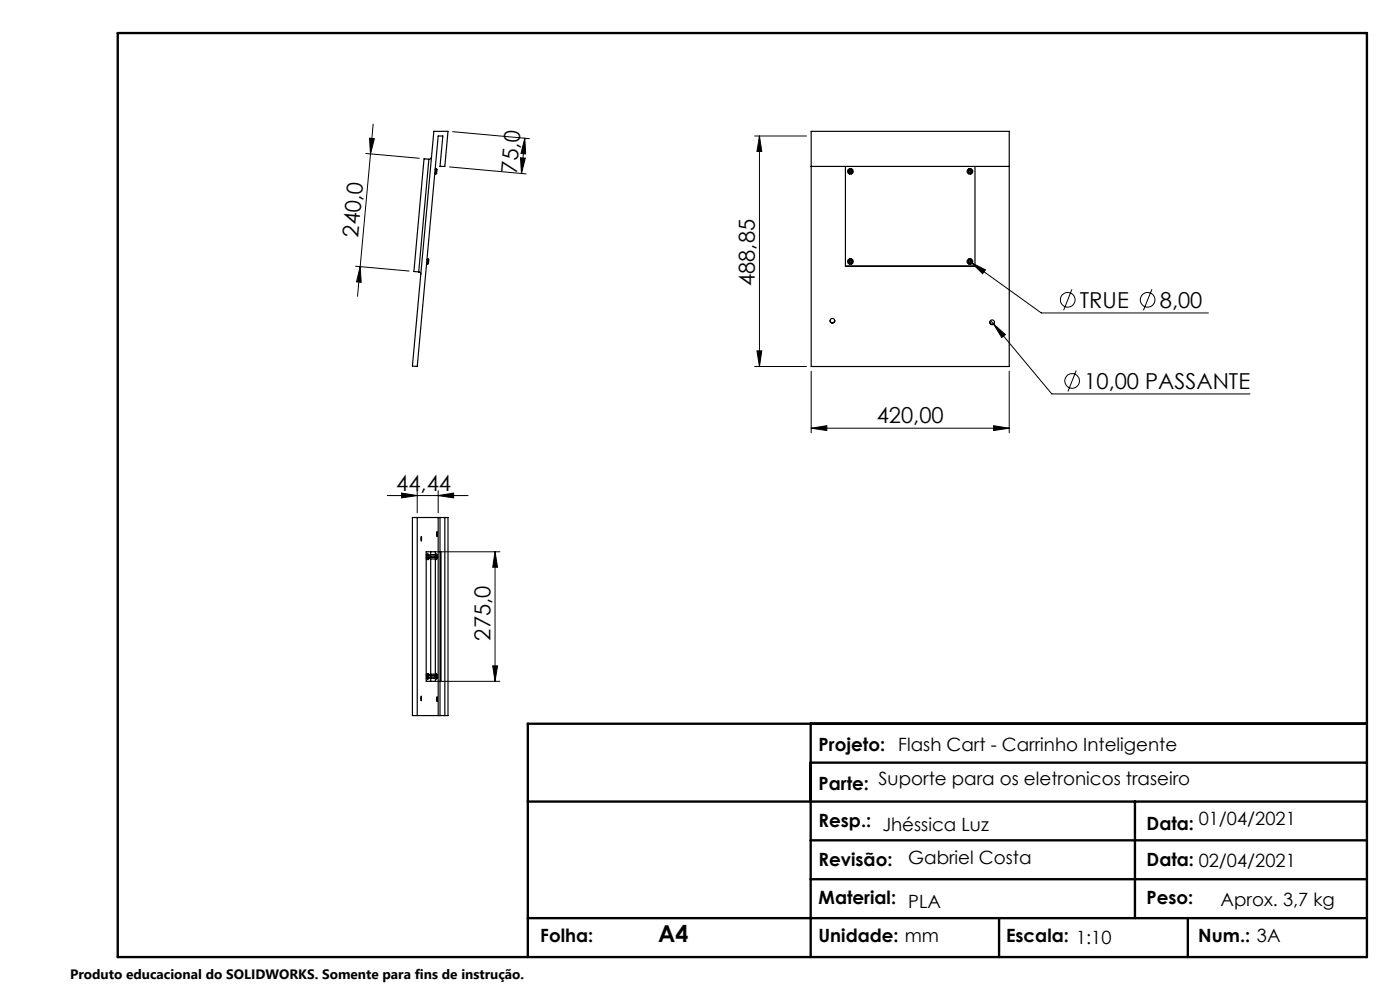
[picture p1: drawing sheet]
<svg xmlns="http://www.w3.org/2000/svg" width="297mm" height="210mm" viewBox="0 0 297 210" stroke-linecap="round" stroke-linejoin="round" font-family="sans-serif">
<g fill="none" stroke="#000" stroke-width=".21">
<path d="M77.6 32.6l11.4 1M78.4 29.3l1 .1-.8 3.3zM78.6 32.7l-2.2 23.8M79.2 26.3l-.6 6.4M95.4 35.4l16.2 1.5M96 27.9l16.3 1.5M110.4 33.5h1l-.8 3.3zM111.3 29.3l-.7 7.5M111.3 29.3l.2 3.4-1-.1zM160.1 28.8h11M161.1 28.8v48.9M161.1 28.8l.5 3.3h-1z"/>
<path d="M75.4 56.5l11.4 1M76.4 56.5l-.6 6.4M76.4 56.5l.2 3.4-1-.1zM206.1 55.7l3 1.5-.6 .9zM206.1 55.7l14.8 10.7h35.5M160.1 77.7h11M160.6 74.4h1l-.5 3.3zM172.1 78.7v13.1M210.1 68l.7 .7M210.8 68.7l2.5 2.3-.8 .6zM210.8 68.7l12.3 14.9h42.1M214.1 78.7v13.1"/>
<path d="M227.4 61.4l-1.8 4.4M228.3 78.6l-1.7 4.4M244.4 61.4l-1.8 4.4M172.1 90.8l3.3-.5v1zM172.1 90.8h42M210.8 90.3l3.3 .5-3.3 .5zM82.2 105.1h17.1M85.2 104.6l3.3 .5-3.3 .5zM88.5 104.1v4.7M92.4 117h13.6M93 105.1l3.2-.5v1zM93 104.1v4.7"/>
<path d="M105 117v27.5M105 117l.6 3.3h-1.1zM92.4 144.5h13.6M104.5 141.2h1.1l-.6 3.3z"/>
<circle cx="226.5" cy="63.6" r="1.56"/>
<circle cx="243.4" cy="63.6" r="1.56"/>
<circle cx="227.4" cy="80.8" r="1.55"/>
</g>
<path d="M25 7h265v196h-265zM172 153.5v49.5M290 153.5h-178v49.5M112 170h178M172 161.8h118M172 178.3h118M240.8 170v24.8M172 186.5h118M211.9 194.8v8.2M252 194.8v8.2M290 194.8h-178" fill="none" stroke="#000" stroke-width=".5"/>
<g fill="#000">
<path d="M110.4 33.5h1l-.8 3.3zM111.3 29.3l.2 3.4-1-.1z"/>
<path d="M76.4 56.5l.2 3.4-1-.1zM78.4 29.3l1 .1-.8 3.3z"/>
<path d="M206.1 55.7l2.4 2.4 .6-.9zM210.8 68.7l1.7 2.9 .8-.6z"/>
<path d="M160.6 74.4h1l-.5 3.3zM161.1 28.8l.5 3.3h-1z"/>
<path d="M210.8 90.3l3.3 .5-3.3 .5zM172.1 90.8l3.3-.5v1z"/>
<path d="M85.2 104.6l3.3 .5-3.3 .5zM93 105.1l3.2-.5v1z"/>
<path d="M104.5 141.2h1.1l-.6 3.3zM105 117l.6 3.3h-1.1z"/>
</g>
<g fill="none" stroke="#000" stroke-width=".25">
<path d="M91 33.8l-2.2 23.9M91 33.8l-1-.1-2.2 23.9 1 .1M91.5 33.3l-.2 .4-.3 .1M92 27.9h3l-.6 7.4h-1.1l.6-6.5h-.9l-4.5 48.9-1-.1zM92.2 36.8h.2M92.3 35.9h.2M92.5 35.8a.91 .91 0 0 1-.1 1.1zM172.1 27.9h42v49.8h-42zM172.1 35.3h42M179.4 35.3v21.2h27.4v-21.2M180.3 36v-.1a.5 .5 0 0 0-.5 .4 .5 .5 0 0 0 .3 .6h.2v-.1M180.3 36a.4 .4 0 0 0-.3 .4 .4 .4 0 0 0 .3 .4"/>
<path d="M180.3 36v.8M180.6 36a.4 .4 0 0 1 .2 .4 .4 .4 0 0 1-.2 .4M180.6 36v-.1a.5 .5 0 0 1 .5 .4 .5 .5 0 0 1-.4 .6h-.1v-.1M180.6 36v.8M205.6 36v-.2a.61 .61 0 0 0-.4 .5 .61 .61 0 0 0 .4 .6v-.1M205.6 36a.4 .4 0 0 0-.2 .4 .4 .4 0 0 0 .2 .4M205.6 36v.8M205.9 36a.4 .4 0 0 1 .3 .4 .4 .4 0 0 1-.3 .4M205.9 36v-.2a.6 .6 0 0 1 .5 .5 .6 .6 0 0 1-.5 .6v-.1M205.9 36v.8M88.8 57.7l.4 .2 .1 .3M90.5 55.9h.2"/>
<path d="M90.6 55l.2 .1M90.8 54.9a.97 .97 0 0 1-.1 1.1zM179.4 56.4h27.4M180.3 55.1v-.1a.5 .5 0 0 0-.5 .4 .5 .5 0 0 0 .3 .6h.2v-.1M180.3 55.1a.4 .4 0 0 0-.3 .4 .4 .4 0 0 0 .3 .4M180.3 55.1v.8M180.6 55.1a.4 .4 0 0 1 .2 .4 .4 .4 0 0 1-.2 .4M180.6 55.1v-.1a.5 .5 0 0 1 .5 .4 .5 .5 0 0 1-.4 .6h-.1v-.1M180.6 55.1v.8M205.6 55.1v-.2a.61 .61 0 0 0-.4 .6 .61 .61 0 0 0 .4 .5v-.1M205.6 55.1a.4 .4 0 0 0-.2 .4 .4 .4 0 0 0 .2 .4M205.6 55.1v.8"/>
<path d="M205.9 55.1a.4 .4 0 0 1 .3 .4 .4 .4 0 0 1-.3 .4M205.9 55.1v-.2a.6 .6 0 0 1 .5 .6 .6 .6 0 0 1-.5 .5v-.1M205.9 55.1v.8M176.1 68a.5 .5 0 0 0 .5 .5 .5 .5 0 0 0 .5-.5M210 68.3a.5 .5 0 0 0 .5 .5 .5 .5 0 0 0 .5-.5M87.5 109.8h7.5v42h-7.5zM88.5 109.8v42M89.4 113.8v1zM90.4 117.6h.3M90.4 118.6h.3M90.4 118h.3M90.4 118.2h.3"/>
<path d="M90.7 118v-.5l.2 .5M90.7 118.2v.5h.2v-.5M90.7 118h.2M90.7 118.2h.2M90.9 118v-.3v.3M90.9 118.2v.3v-.3M90.9 118h.1M90.9 118.2h.1M91.4 117v.6M91.4 118v.2M91.4 118.6v24.4M92.4 117.6v-.6h-2v27.5h2v-.6"/>
<path d="M92.4 118v.2M92.4 118.6v24.4M92.4 118l.1-.5 .2 .5M92.4 118.2l.1 .5 .1-.1 .1-.4M92.4 118.2h-1.2v.3l1.2 .1M92.4 118h.2M92.4 118.2h.2M92.4 117.6l-1.2 .1v.3h1.2M92.6 118v-.3l.1 .3M92.6 118.2l.1 .3v-.3M92.6 118h.1M92.6 118.2h.1"/>
<path d="M92.7 112.8v1zM93 109.8v42M93.3 117h.3v27.5h-.3M93.3 109.8v42M94.4 109.8v42M89.3 147.7l.1 1zM90.4 143h.3M90.4 143.9h.3M90.4 143.3h.3M90.4 143.6h.3M90.7 143.3v-.4l.2 .1v.3M90.7 143.6v.5l.2-.5"/>
<path d="M90.7 143.3h.2M90.7 143.6h.2M90.9 143.3v-.3v.3M90.9 143.6v.3v-.3M90.9 143.3h.1M90.9 143.6h.1M91.4 143.3v.3M91.4 143.9v.6M92.4 143.3v.3M92.4 143.3l.1-.4 .2 .1v.3M92.4 143.6l.1 .5 .2-.5M92.4 143.6h-1.2v.2l1.2 .1"/>
<path d="M92.4 143.3h.2M92.4 143.6h.2M92.4 143l-1.2 .1v.2h1.2M92.6 143.3l.1-.3v.3M92.6 143.6v.3l.1-.3M92.6 143.3h.1M92.6 143.6h.1M92.7 147.8v1z"/>
<circle cx="176.6" cy="68.1" r=".51"/>
<circle cx="210.5" cy="68.4" r=".49"/>
</g>
<text font-size="4.9" x="139.6" y="199.9">A4</text>
<g font-size="4.7">
<text x="109.6" y="36.8" transform="rotate(-85 109.6 36.8)">75,0</text>
<text x="76" y="50.4" transform="rotate(-85 76 50.4)">240,0</text>
<text x="160.1" y="60.7" transform="rotate(-90 160.1 60.7)">488,85</text>
<text x="229.1" y="65.3">TRUE</text>
<text x="246" y="65.3">8,00</text>
<text x="230" y="82.5">10,00 PASSANTE</text>
<text x="186" y="89.8">420,00</text>
<text x="84.1" y="104.1">44,44</text>
<text x="104" y="135.9" transform="rotate(-90 104 135.9)">275,0</text>
</g>
<g font-size="3.9">
<text x="173.7" y="159.2">Projeto:</text>
<text x="190.6" y="159.2">Flash Cart - Carrinho Inteligente</text>
<text x="173.7" y="167.6">Parte:</text>
<text x="186.4" y="166.5">Suporte para os eletronicos traseiro</text>
<text x="173.7" y="175.4">Resp.:</text>
<text x="187.2" y="176.4">Jhéssica Luz</text>
<text x="243.2" y="176.1">Data:</text>
<text x="254.3" y="175">01/04/2021</text>
<text x="173.7" y="183.7">Revisão:</text>
<text x="192.7" y="183.2">Gabriel Costa</text>
<text x="243.2" y="183.7">Data: 02/04/2021</text>
<text x="173.7" y="191.7">Material:</text>
<text x="243.2" y="191.7">Peso:</text>
<text x="192.7" y="192.7">PLA</text>
<text x="258.9" y="192.2">Aprox. 3,7 kg</text>
<text x="114.6" y="199.9">Folha:</text>
<text x="173.7" y="199.9">Unidade: mm</text>
<text x="213.4" y="199.9">Escala: 1:10</text>
<text x="254.2" y="199.9">Num.: 3A</text>
</g>
<text font-size="2.9" x="14.9" y="207.6">Produto educacional do SOLIDWORKS. Somente para fins de instrução.</text>
</svg>
